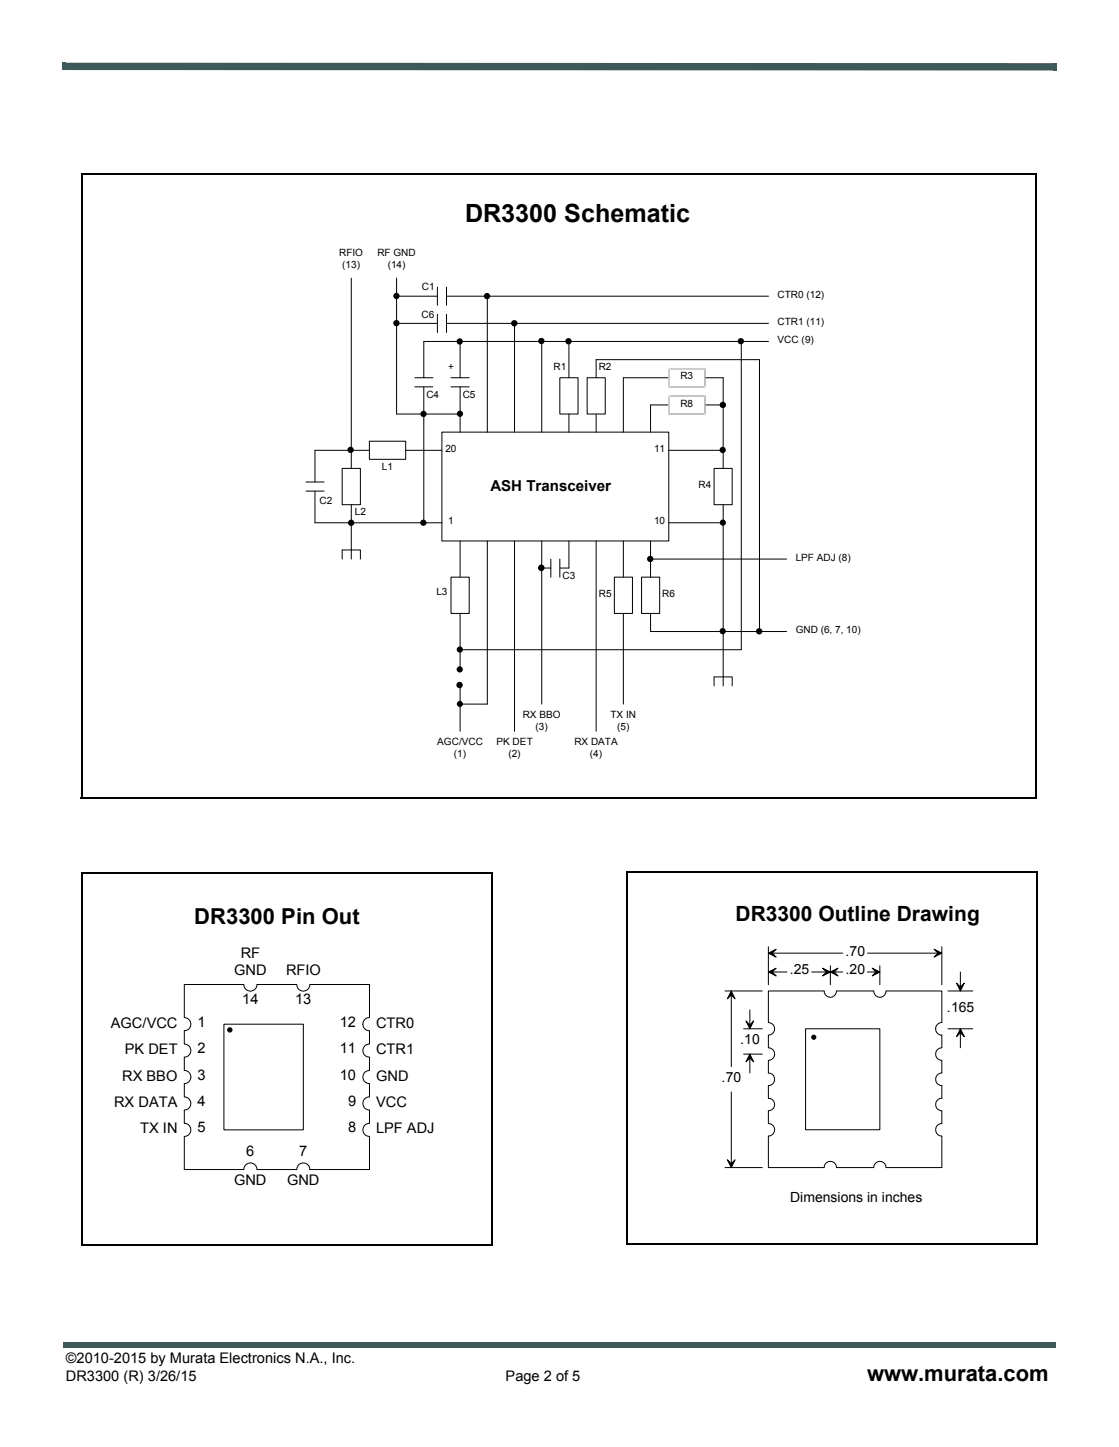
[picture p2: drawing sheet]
<svg xmlns="http://www.w3.org/2000/svg" width="216mm" height="279mm" viewBox="0 0 216 279" stroke-linecap="round" stroke-linejoin="round" font-family="sans-serif">
<g fill="#3d5959">
<path d="M12 12.1h.7v1.4h-.7z"/>
<path d="M203.2 12.2h.7v1.4h-.7z"/>
<path d="M12.7 12.1l190.5 .1v1.4l-190.5-.1z"/>
<path d="M12.2 259.2h.5v1.1h-.5z"/>
<path d="M12.7 259.2h191v1.1h-191z"/>
</g>
<g fill="#fff">
<path d="M44.2 31.8h127.7v126h-127.7z"/>
<path d="M44.2 31.9h127.7v125.9h-127.7z"/>
</g>
<path d="M44.2 31.8h127.7v126h-127.7z" fill="none" stroke="#fff" stroke-width=".19"/>
<path d="M45 32.7h126v124.3h-126z" fill="#fff"/>
<g fill="none" stroke="#000" stroke-width=".19">
<path d="M67.8 53.7v36.7M76.5 53.7v26.2h12.3M76.5 57.2h7.9M84.4 55.4v3.5M86.1 57.2h62.2M86.1 55.4v3.5M94 57.2v26.2M76.5 62.4h7.9M80 72.9h3.5M80 74.7h3.5M81.8 74.7v26.2M84.4 60.7v3.5"/>
<path d="M86.1 62.4h62.2M86.1 60.7v3.5M87 72.9h3.5M87 74.7h3.5M88.8 65.9v7M88.8 74.7v8.7M99.3 62.4v21M104.5 65.9v17.5M108 72.9h3.5v7h-3.5zM109.8 65.9v7M109.8 79.9v3.5M113.3 72.9h3.5v7h-3.5z"/>
<path d="M115 72.9v-3.5h31.5v52.5M115 79.9v3.5M129 78.2h-3.5v5.2M129 76.4h7v3.5h-7zM129 71.2h7v3.5h-7zM129 72.9h-8.7v10.5M136 78.2h3.5M136 72.9h3.5v17.5M143 65.9v59.6h-54.2M148.3 65.9h-66.5v7M59 93.1h3.5M59 94.8h3.5"/>
<path d="M60.8 94.8v6.1h24.5M66 90.4h3.5v7.1h-3.5zM67.8 97.5v10.4M71.3 87h-10.5v6.1M71.3 85.2h7v3.5h-7zM78.3 87h7M85.3 83.4h43.7v21.1h-43.7zM129 87h10.5M137.8 90.4h3.5v7.1h-3.5zM139.5 97.5v3.4M66 107.9v-1.7h3.5v1.7M87 111.4h3.5v7h-3.5z"/>
<path d="M88.8 104.5v6.9M88.8 118.4v10.5M94 104.5v31.5h-5.2M99.3 104.5v36.7M104.5 104.5v31.5M104.5 109.7h1.8M106.3 107.9v3.5M108 107.9v3.5M109.8 104.5v5.2h-1.8M115 104.5v36.7M118.5 111.4h3.5v7h-3.5zM120.3 104.5v6.9"/>
<path d="M120.3 118.4v17.6M123.8 111.4h3.5v7h-3.5zM125.5 118.4v3.5h26.3M125.5 104.5v6.9M125.5 107.9h26.3M129 100.9h10.5M139.5 100.9v31.5M88.8 132.4v8.8M137.8 132.4v-1.7h3.5v1.7"/>
</g>
<path d="M129 71.2h7v3.5h-7zM129 71.2h.1M129 76.4h7v3.5h-7zM129 76.4h.1" fill="none" stroke="#fff" stroke-width=".19"/>
<g fill="#000">
<circle cx="76.5" cy="57.1" r=".61"/>
<circle cx="94" cy="57.2" r=".61"/>
<circle cx="76.5" cy="62.4" r=".61"/>
<circle cx="81.7" cy="79.9" r=".61"/>
<circle cx="88.7" cy="65.9" r=".61"/>
<circle cx="88.7" cy="79.9" r=".6"/>
<circle cx="99.2" cy="62.4" r=".61"/>
<circle cx="104.5" cy="65.8" r=".61"/>
<circle cx="109.7" cy="65.9" r=".61"/>
<circle cx="139.5" cy="78.2" r=".61"/>
<circle cx="142.9" cy="65.9" r=".61"/>
<circle cx="67.6" cy="86.9" r=".61"/>
<circle cx="139.4" cy="86.9" r=".61"/>
<circle cx="67.8" cy="100.9" r=".61"/>
<circle cx="81.7" cy="100.9" r=".61"/>
<circle cx="104.4" cy="109.6" r=".63"/>
<circle cx="125.5" cy="107.9" r=".61"/>
<circle cx="139.5" cy="100.9" r=".6"/>
<circle cx="88.7" cy="132.3" r=".61"/>
<circle cx="88.7" cy="129.3" r=".6"/>
<circle cx="88.7" cy="125.4" r=".6"/>
<circle cx="88.7" cy="135.9" r=".6"/>
<circle cx="139.4" cy="121.9" r=".6"/>
<circle cx="146.5" cy="121.9" r=".61"/>
</g>
<path d="M127.3 168.8h74.2v68.3h-74.2z" fill="#fff"/>
<path d="M127.3 168.8h74.2v68.3h-74.2z" fill="none" stroke="#fff" stroke-width=".19"/>
<g fill="none" stroke="#00f" stroke-width=".19">
<path d="M133.3 178.1h1.4M133.3 179.6h1.4M135.4 175.9h-1.4v1.5M137.5 175.2v1.5M140.4 175.2v1.5M142.5 175.9h1.4v1.5M143.2 178.1h1.4M143.2 179.6h1.4M133.3 181h1.4M133.3 182.4h1.4M133.3 183.9h1.4M134 184.6v1.5h1.4"/>
<path d="M143.2 181h1.4M143.2 182.4h1.4M143.2 183.9h1.4M143.9 184.6v1.5h-1.4"/>
</g>
<path d="M127.9 169.4h72.9v67h-72.9z" fill="#fff"/>
<g fill="none" stroke="#000" stroke-width=".19">
<path d="M139.9 191.3h7.2M141.1 191.3v14.7M143.5 198.6h3.6M144.7 195v3.6M148.3 182.8v7.3M148.3 187.7h3.5M148.3 184h14.3M148.3 191.3h10.7a1.2 1.2 0 0 0 1.2 1.3 1.2 1.2 0 0 0 1.2-1.3h7.2a1.2 1.2 0 0 0 1.2 1.3 1.2 1.2 0 0 0 1.2-1.3h10.7v6.1a1.22 1.22 0 0 0-1.2 1.3 1.22 1.22 0 0 0 1.2 1.2v2.4a1.22 1.22 0 0 0-1.2 1.2 1.22 1.22 0 0 0 1.2 1.2v2.5a1.22 1.22 0 0 0-1.2 1.2 1.22 1.22 0 0 0 1.2 1.2v2.5a1.22 1.22 0 0 0-1.2 1.2 1.22 1.22 0 0 0 1.2 1.2v2.4a1.22 1.22 0 0 0-1.2 1.3 1.22 1.22 0 0 0 1.2 1.2v6h-10.7a1.2 1.2 0 0 0-1.2-1.2 1.2 1.2 0 0 0-1.2 1.2h-7.2a1.2 1.2 0 0 0-1.2-1.2 1.2 1.2 0 0 0-1.2 1.2h-10.7v-6a1.22 1.22 0 0 0 1.2-1.2 1.22 1.22 0 0 0-1.2-1.3v-2.4a1.22 1.22 0 0 0 1.2-1.2 1.22 1.22 0 0 0-1.2-1.2v-2.5a1.22 1.22 0 0 0 1.1-1.2 1.22 1.22 0 0 0-1.1-1.2v-2.5a1.22 1.22 0 0 0 1.2-1.2 1.22 1.22 0 0 0-1.2-1.2v-2.4a1.22 1.22 0 0 0 1.2-1.2 1.22 1.22 0 0 0-1.2-1.3zM155.4 198.6h14.4v19.5h-14.4zM156.6 187.7h6M160.2 186.5v3.6M167.4 184h14.3"/>
<path d="M167.4 187.7h2.4M169.8 186.5v3.6M181.7 182.8v7.3M182.9 191.3h4.8M182.9 198.6h4.8M185.3 187.7v3.6M185.3 198.6v3.7M141.1 210.8v14.6M143.5 203.5h3.6M144.7 203.5v3.7M139.9 225.4h7.2"/>
</g>
<path d="M141.1 191.3l.7 1.6-.7-.8-.8 .8zM143.9 197.1l.8 .8 .7-.8-.7 1.5zM148.3 187.7l1.5-.8-.8 .8 .8 .7zM148.3 184l1.5-.7-.8 .7 .8 .8zM158.7 186.9l1.5 .8-1.5 .7 .7-.7zM160.2 187.7l1.5-.8-.7 .8 .7 .7zM168.3 186.9l1.5 .8-1.5 .7 .7-.7zM180.2 183.3l1.5 .7-1.5 .8 .8-.8zM184.6 189.8l.7 .8 .8-.8-.8 1.5zM144.7 203.5l.7 1.5-.7-.7-.8 .7zM185.3 198.6l.8 1.6-.8-.8-.7 .8zM140.3 223.9l.8 .8 .7-.8-.7 1.5z" fill="#000" stroke="#000" stroke-width=".19"/>
<circle cx="157" cy="200.3" r=".4" fill="#000" stroke="#000" stroke-width=".19"/>
<g fill="#fff">
<path d="M14.5 169.1h79.1v71.4h-79.1z"/>
<path d="M14.6 169.1h79v71.4h-79z"/>
</g>
<path d="M14.5 169.1h79.1v71.4h-79.1z" fill="none" stroke="#fff" stroke-width=".19"/>
<g fill="none" stroke="#00f" stroke-width=".19">
<path d="M19.8 177.1h1.4M19.8 178.4h1.4M19.8 179.8h1.4M21.9 175.1h-1.4v1.3M23.9 174.4v1.3M26.6 174.4v1.3M28.6 175.1h1.4v1.3M29.3 177.1h1.3M29.3 178.4h1.3M29.3 179.8h1.3M19.8 181.1h1.4M19.8 182.5h1.4"/>
<path d="M20.5 183.2v1.3h1.4M29.3 181.1h1.3M29.3 182.5h1.3M30 183.2v1.3h-1.4"/>
</g>
<path d="M15.1 169.7h77.9v70.2h-77.9z" fill="#fff"/>
<path d="M35.6 190.1h11.4a1.28 1.28 0 0 0 1.3 1.3 1.28 1.28 0 0 0 1.3-1.3h7.7a1.27 1.27 0 0 0 1.2 1.3 1.27 1.27 0 0 0 1.3-1.3h11.5v6.4a1.28 1.28 0 0 0-1.3 1.2 1.28 1.28 0 0 0 1.2 1.3h.1v2.6a1.28 1.28 0 0 0-1.3 1.3 1.28 1.28 0 0 0 1.3 1.2v2.6a1.27 1.27 0 0 0-1.3 1.3 1.27 1.27 0 0 0 1.3 1.2v2.6a1.28 1.28 0 0 0-1.3 1.3 1.28 1.28 0 0 0 1.3 1.3v2.5a1.27 1.27 0 0 0-1.3 1.3 1.27 1.27 0 0 0 1.3 1.2v6.4h-11.5a1.27 1.27 0 0 0-1.3-1.3 1.27 1.27 0 0 0-1.2 1.3h-7.7a1.28 1.28 0 0 0-1.3-1.3 1.28 1.28 0 0 0-1.3 1.3h-11.4v-6.4a1.27 1.27 0 0 0 1.2-1.2 1.27 1.27 0 0 0-1.2-1.3v-2.5a1.28 1.28 0 0 0 1.2-1.3 1.28 1.28 0 0 0-1.2-1.3v-2.6a1.27 1.27 0 0 0 1.2-1.2 1.27 1.27 0 0 0-1.2-1.3v-2.6a1.28 1.28 0 0 0 1.2-1.2 1.28 1.28 0 0 0-1.2-1.3v-2.6a1.28 1.28 0 0 0 1.2-1.3 1.28 1.28 0 0 0-1.2-1.2zM43.2 197.8h15.3v20.4h-15.3z" fill="none" stroke="#000" stroke-width=".19"/>
<circle cx="44.3" cy="198.9" r=".43" fill="#000" stroke="#000" stroke-width=".19"/>
<path d="M15.7 33.7h184.4M15.8 33.5v120.6M199.9 33.7v120.6M15.6 154.1h184.3M15.7 168.6h79.3M15.8 168.4v71.9M94.8 168.6v71.9M121 168.5h79.2M121 168.3v71.9M200.1 168.4v72M15.6 240.3h79.2M120.8 240.2h79.2" fill="none" stroke="#000" stroke-width=".36"/>
<text font-size="4.8" x="89.7" y="42.8">DR3300 Schematic</text>
<g font-size="4.2">
<text x="37.5" y="178.5">DR3300 Pin Out</text>
<text x="167.3" y="266.7">www.murata.com</text>
</g>
<text font-size="4" x="141.9" y="177.8">DR3300 Outline Drawing</text>
<text font-size="2.9" x="94.6" y="94.7">ASH Transceiver</text>
<g font-size="2.8">
<text x="46.4" y="184.9">RF</text>
<text x="45.2" y="188.2">GND</text>
<text x="55.2" y="188.3">RFIO</text>
<text x="46.7" y="193.9">14</text>
<text x="56.9" y="193.9">13</text>
<text x="21.4" y="198.4">AGC/VCC</text>
<text x="24.1" y="203.5">PK DET</text>
<text x="38.1" y="198.3">1</text>
<text x="38.1" y="203.4">2</text>
<text x="65.6" y="203.4">11</text>
<text x="65.6" y="198.3">12</text>
<text x="72.6" y="198.4">CTR0</text>
<text x="72.6" y="203.5">CTR1</text>
<text x="23.6" y="208.6">RX BBO</text>
<text x="38.1" y="208.5">3</text>
<text x="65.6" y="208.5">10</text>
<text x="72.6" y="208.6">GND</text>
<text x="22" y="213.7">RX DATA</text>
<text x="38.1" y="213.6">4</text>
<text x="67.2" y="213.6">9</text>
<text x="72.6" y="213.7">VCC</text>
<text x="27.1" y="218.8">TX IN</text>
<text x="38.1" y="218.7">5</text>
<text x="67.2" y="218.7">8</text>
<text x="72.6" y="218.8">LPF ADJ</text>
<text x="47.5" y="223.2">6</text>
<text x="57.7" y="223.2">7</text>
<text x="45.2" y="228.9">GND</text>
<text x="55.4" y="228.9">GND</text>
<text x="12.7" y="263.2">©2010-2015 by Murata Electronics N.A., Inc.</text>
<text x="12.7" y="266.7">DR3300 (R) 3/26/15</text>
<text x="97.6" y="266.7">Page 2 of 5</text>
</g>
<g font-size="2.7">
<text x="163.1" y="184.5">.70</text>
<text x="152.4" y="188.2">.25</text>
<text x="163.1" y="188.2">.20</text>
<text x="182.7" y="195.5">.165</text>
<text x="142.8" y="201.5">.10</text>
<text x="139.2" y="208.9">.70</text>
<text x="152.5" y="232">Dimensions in inches</text>
</g>
<g font-size="1.9">
<text x="65.4" y="49.5">RFIO</text>
<text x="66" y="51.7">(13)</text>
<text x="72.8" y="49.5">RF GND</text>
<text x="74.8" y="51.7">(14)</text>
<text x="81.4" y="56.1">C1</text>
<text x="150" y="57.5">CTR0 (12)</text>
<text x="81.3" y="61.4">C6</text>
<text x="150" y="62.8">CTR1 (11)</text>
<text x="86.5" y="71.5">+</text>
<text x="106.8" y="71.5">R1</text>
<text x="115.5" y="71.5">R2</text>
<text x="150" y="66.3">VCC (9)</text>
<text x="82.3" y="76.8">C4</text>
<text x="89.3" y="76.8">C5</text>
<text x="131.3" y="73.3">R3</text>
<text x="131.3" y="78.5">R8</text>
<text x="85.9" y="87.3">20</text>
<text x="126.2" y="87.3">11</text>
<text x="73.7" y="90.8">L1</text>
<text x="134.8" y="94.3">R4</text>
<text x="61.6" y="97.2">C2</text>
<text x="68.5" y="99.5">L2</text>
<text x="86.5" y="101.3">1</text>
<text x="126.2" y="101.3">10</text>
<text x="108.5" y="111.8">C3</text>
<text x="153.5" y="108.3">LPF ADJ (8)</text>
<text x="84.2" y="114.9">L3</text>
<text x="115.5" y="115.3">R5</text>
<text x="127.8" y="115.3">R6</text>
<text x="153.5" y="122.3">GND (6, 7, 10)</text>
<text x="84.3" y="143.9">AGC/VCC</text>
<text x="95.8" y="143.9">PK DET</text>
<text x="100.9" y="138.7">RX BBO</text>
<text x="103.3" y="140.9">(3)</text>
<text x="110.8" y="143.9">RX DATA</text>
<text x="117.8" y="138.7">TX IN</text>
<text x="119.1" y="140.9">(5)</text>
<text x="87.6" y="146.2">(1)</text>
<text x="98.1" y="146.2">(2)</text>
<text x="113.8" y="146.2">(4)</text>
</g>
</svg>
